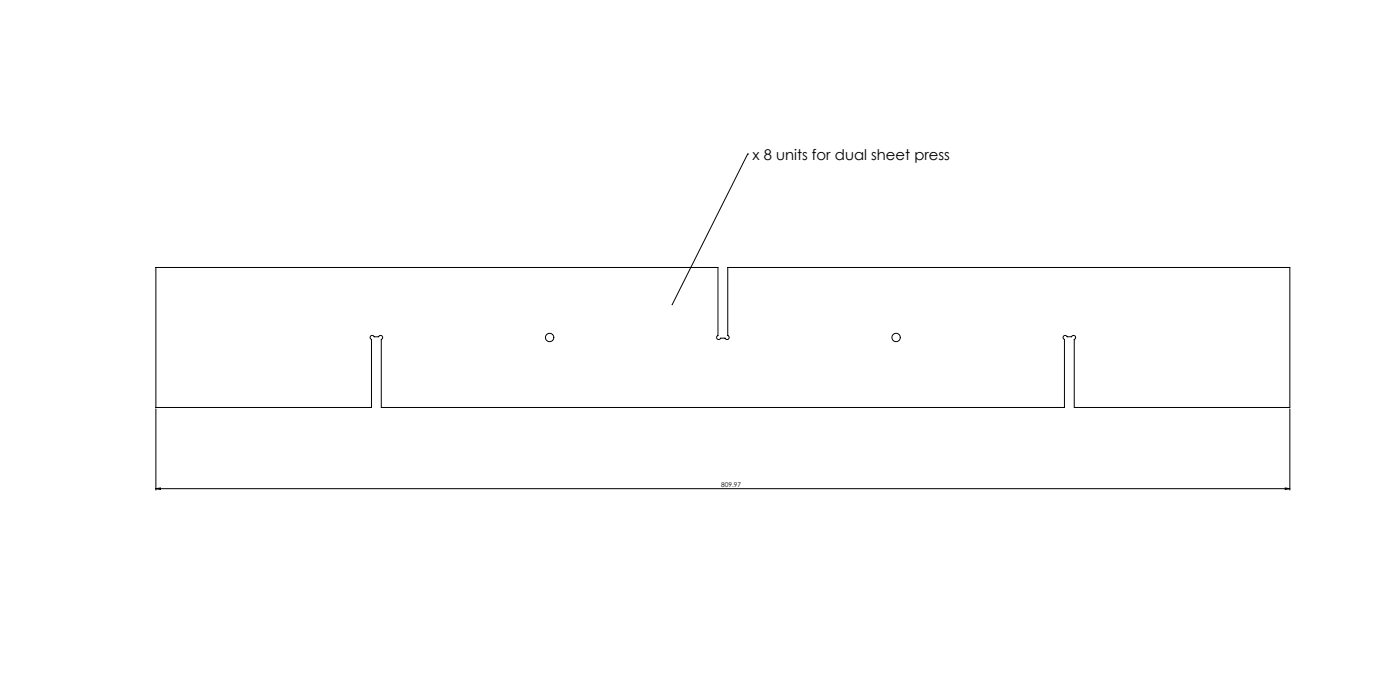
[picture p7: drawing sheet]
<svg xmlns="http://www.w3.org/2000/svg" width="1000mm" height="500mm" viewBox="0 0 1000 500" stroke-linecap="round" stroke-linejoin="round" font-family="sans-serif">
<g fill="none" stroke="#000" stroke-width=".71">
<path d="M534 110h.1M534 110l-54 108M111 191h402v49a1.5 1.5 0 0 0-1 2 1.5 1.5 0 0 0 3 0h3a1.5 1.5 0 0 0 2 0 1.5 1.5 0 0 0 0-2v-49h401v100h-154v-49a1.5 1.5 0 0 0 1-2 1.6 1.6 0 0 0-3 1h-3a1.5 1.5 0 0 0-2-1 1.5 1.5 0 0 0 0 2v49h-488v-49a1.5 1.5 0 0 0 1-2 1.6 1.6 0 0 0-3 1h-3a1.5 1.5 0 0 0-2-1 1.5 1.5 0 0 0 0 2v49h-154zM111 292v58M921 292v58M111 349h4v1zM111 349h810M918 349h3l-3 1z"/>
<circle cx="393" cy="241" r="3"/>
<circle cx="640" cy="241" r="3"/>
</g>
<g fill="#000">
<path d="M480 217v1z"/>
<path d="M111 349h4v1zM918 349h3l-3 1z"/>
</g>
<text font-size="10.6" x="538" y="114">x 8 units for dual sheet press</text>
<text font-size="4.7" x="515" y="348">809.97</text>
</svg>
